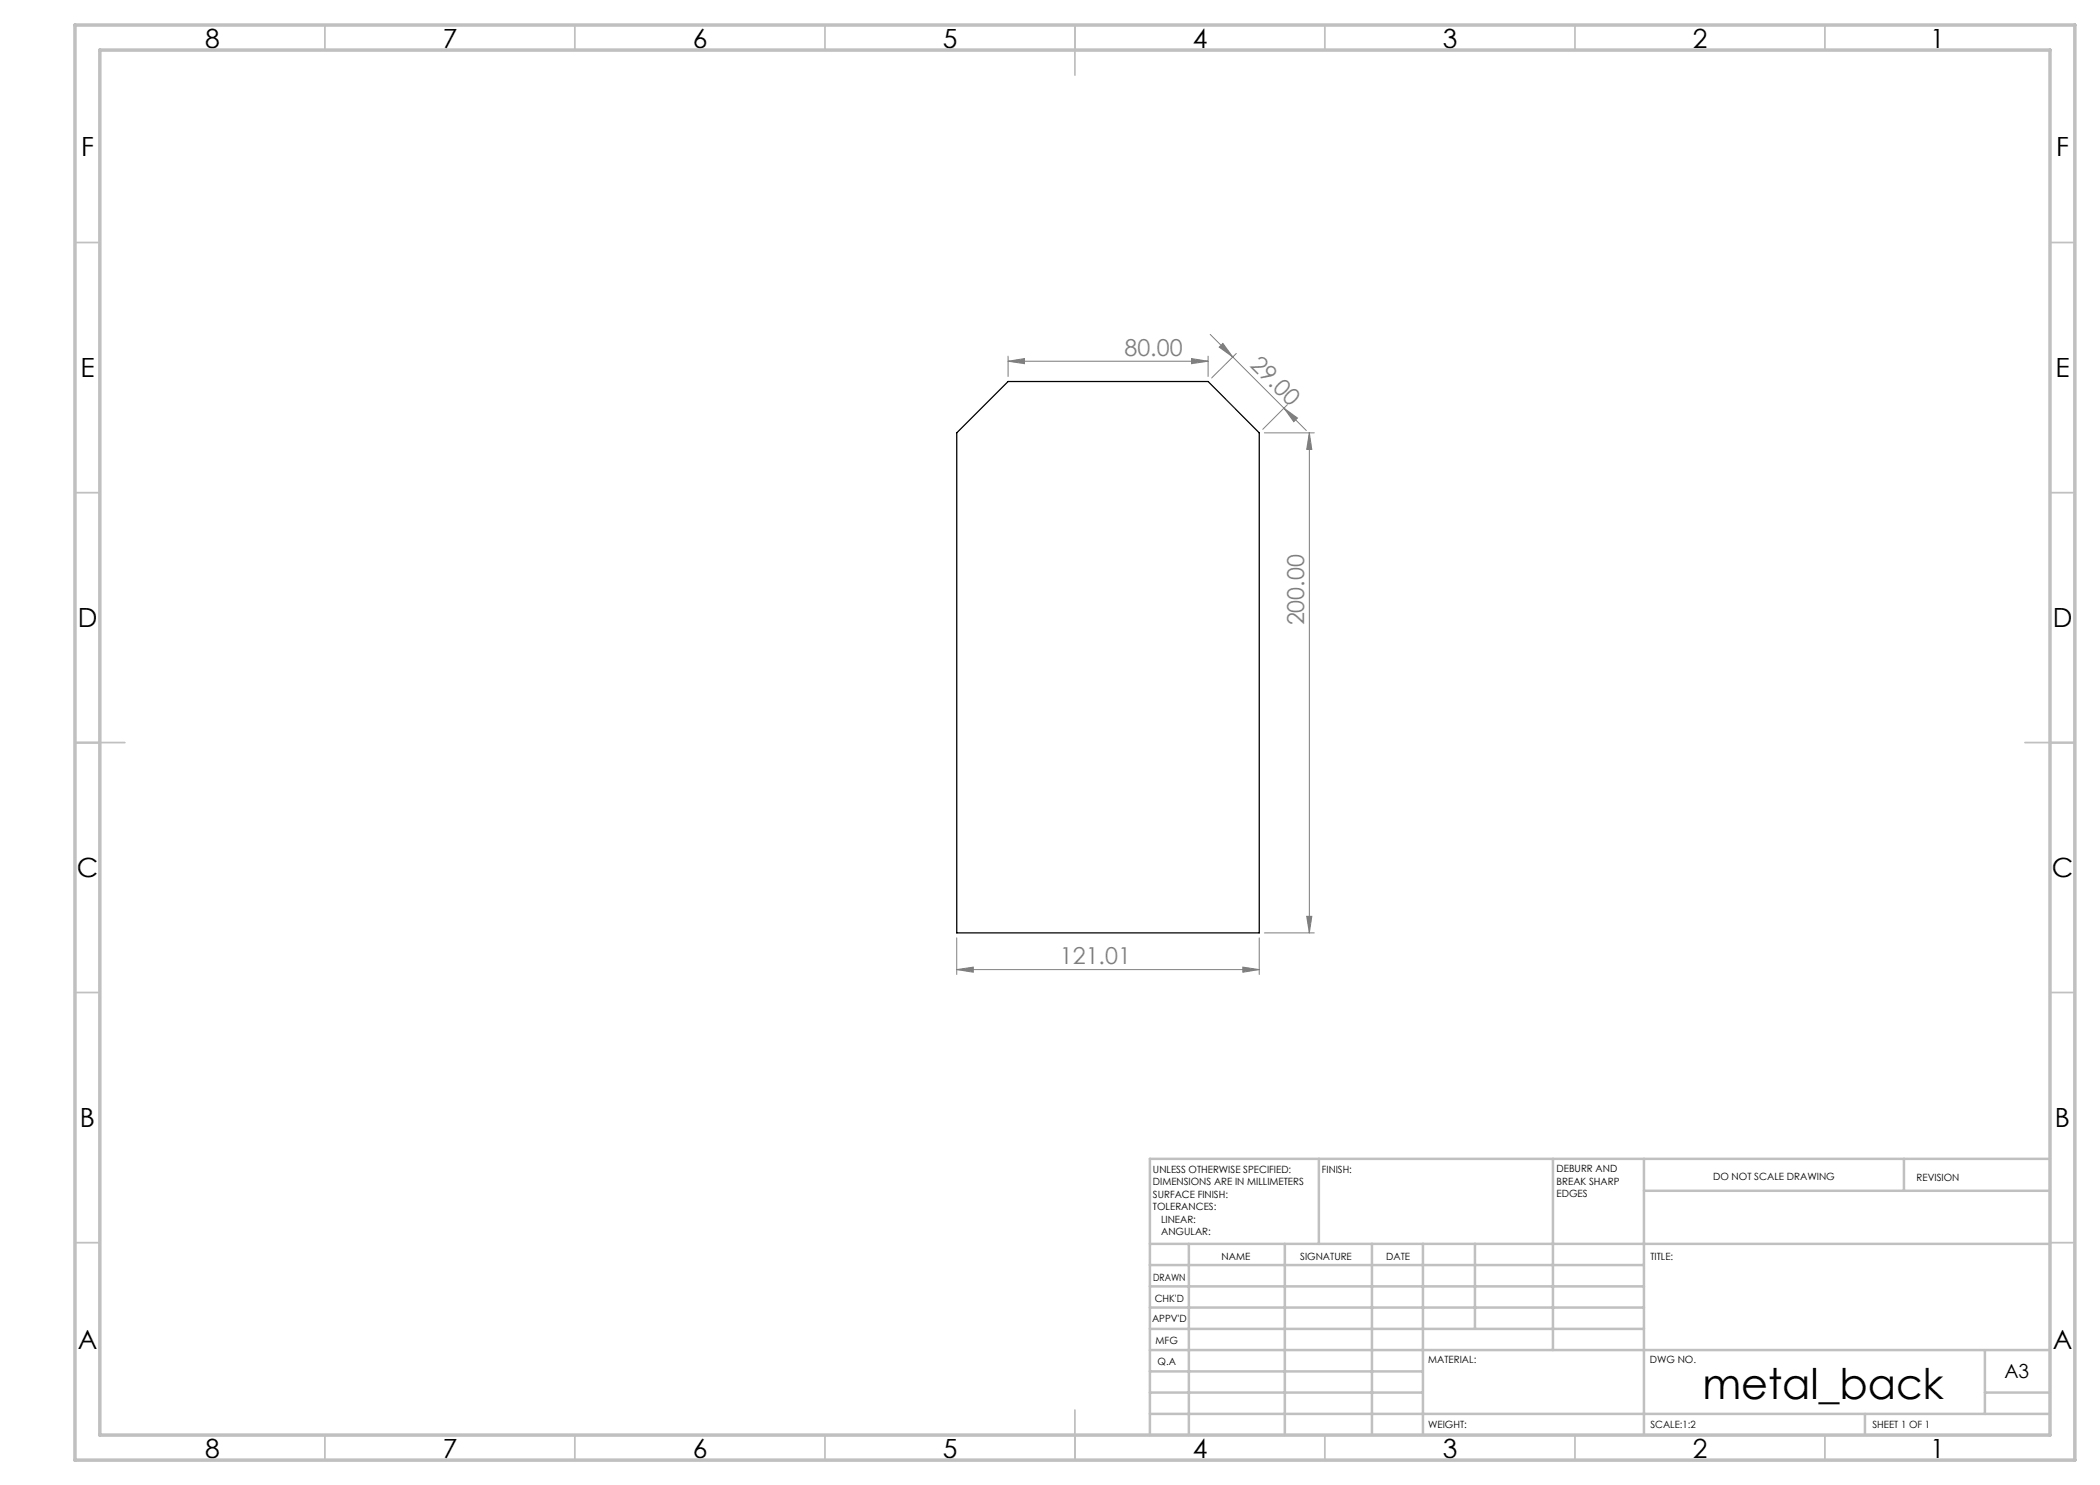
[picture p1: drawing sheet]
<svg xmlns="http://www.w3.org/2000/svg" width="420mm" height="297mm" viewBox="0 0 420 297" stroke-linecap="round" stroke-linejoin="round" font-family="sans-serif">
<g fill="none" stroke="#808080" stroke-width=".2">
<path d="M201.6 72.2l3.3-.5v1zM201.6 71.2v4.1M201.6 72.2h40M238.3 71.7l3.3 .5-3.3 .5zM241.6 71.2v4.1M242 66.9l14.8 14.7M243.8 69.4l.8-.7 2 2.7zM247.3 70.7l-5 4.9M252.9 86.6h10M256.8 81.6l2.7 2-.7 .7zM256.8 81.6l4.5 4.5M257.5 80.9l-4.9 5"/>
<path d="M261.9 86.6l.5 3.3h-1.1zM261.9 86.6v100M191.3 193.9l3.4-.5v1zM191.3 187.6v7.3M191.3 193.9h60.5M248.6 193.4l3.2 .5-3.2 .5zM251.8 187.6v7.3M252.9 186.6h10M261.3 183.3h1.1l-.5 3.3z"/>
</g>
<g fill="none" stroke="#c0c0c0" stroke-width=".35">
<path d="M65 5v5M115 5v5M165 5v5M215 5v10M265 5v5M315 5v5M365 5v5M15 48.5h5M410 48.5h5M15 98.5h5M410 98.5h5M15 148.5h10"/>
<path d="M405 148.5h10M15 198.5h5M410 198.5h5M15 248.5h5M410 248.5h5M65 287v5M115 287v5M165 287v5M215 282v10M265 287v5M315 287v5M365 287v5"/>
</g>
<g fill="none" stroke="#c0c0c0" stroke-width=".5">
<path d="M263.8 231.8v17M310.6 231.8v38.2M328.8 231.8v55.2M328.8 238.2h81.2M380.8 231.8v6.4M410 231.8h-180v55.2M230 248.8h180M230 257.3h98.8M230 253h98.8M237.8 248.8v38.2M257 248.8v38.2M274.4 248.8v38.2"/>
<path d="M284.6 248.8v38.2M295 248.8v17M230 265.8h98.8M230 261.5h98.8M230 278.5h54.6M230 274.3h54.6M230 270h180M397 278.5h13M397 270v12.8M230 282.8h180M373 282.8v4.2"/>
</g>
<path d="M15 5h400v287h-400zM20 10h390v277h-390z" fill="none" stroke="#c0c0c0" stroke-width=".7"/>
<g fill="#808080">
<path d="M256.8 81.6l2.7 2-.7 .7zM243.8 69.4l.8-.7 2 2.7z"/>
<path d="M238.3 71.7l3.3 .5-3.3 .5zM201.6 72.2l3.3-.5v1z"/>
<path d="M261.3 183.3h1.1l-.5 3.3zM261.9 86.6l.5 3.3h-1.1z"/>
<path d="M191.3 193.9l3.4-.5v1zM248.6 193.4l3.2 .5-3.2 .5z"/>
</g>
<path d="M201.6 76.3h40l10.2 10.3v100h-60.5v-100z" fill="none" stroke="#000" stroke-width=".25"/>
<text font-size="8.5" x="340.5" y="279.7">metal_back</text>
<g font-size="5.3">
<text x="41" y="9.5">8</text>
<text x="88.5" y="9.5">7</text>
<text x="138.5" y="9.5">6</text>
<text x="188.5" y="9.5">5</text>
<text x="238.5" y="9.5">4</text>
<text x="288.5" y="9.5">3</text>
<text x="338.5" y="9.5">2</text>
<text x="386" y="9.5">1</text>
<text x="16.2" y="31.3">F</text>
<text x="411.2" y="31.3">F</text>
<text x="16.1" y="75.5">E</text>
<text x="411.1" y="75.5">E</text>
<text x="15.5" y="125.5">D</text>
<text x="410.5" y="125.5">D</text>
<text x="15.4" y="175.5">C</text>
<text x="410.4" y="175.5">C</text>
<text x="16" y="225.5">B</text>
<text x="411" y="225.5">B</text>
<text x="15.5" y="269.8">A</text>
<text x="410.5" y="269.8">A</text>
<text x="41" y="291.5">8</text>
<text x="88.5" y="291.5">7</text>
<text x="138.5" y="291.5">6</text>
<text x="188.5" y="291.5">5</text>
<text x="238.5" y="291.5">4</text>
<text x="288.5" y="291.5">3</text>
<text x="338.5" y="291.5">2</text>
<text x="386" y="291.5">1</text>
</g>
<g font-size="4.7" fill="#808080">
<text x="224.9" y="71.2">80.00</text>
<text x="249.8" y="73.2" transform="rotate(45 249.8 73.2)">29.00</text>
<text x="260.9" y="125.1" transform="rotate(-90 260.9 125.1)">200.00</text>
<text x="212" y="192.9">121.01</text>
</g>
<text font-size="3.9" x="400.9" y="275.5">A3</text>
<g font-size="2">
<text x="230.6" y="234.6">UNLESS OTHERWISE SPECIFIED:</text>
<text x="230.6" y="237.1">DIMENSIONS ARE IN MILLIMETERS</text>
<text x="230.6" y="239.6">SURFACE FINISH:</text>
<text x="264.4" y="234.6">FINISH:</text>
<text x="311.3" y="234.5">DEBURR AND</text>
<text x="311.3" y="237">BREAK SHARP</text>
<text x="311.3" y="239.5">EDGES</text>
<text x="342.6" y="236">DO NOT SCALE DRAWING</text>
<text x="383.3" y="236.2">REVISION</text>
<text x="230.6" y="242.1">TOLERANCES:</text>
<text x="232.2" y="244.6">LINEAR:</text>
<text x="232.2" y="247.1">ANGULAR:</text>
<text x="244.3" y="252">NAME</text>
<text x="260" y="251.9">SIGNATURE</text>
<text x="277.2" y="251.9">DATE</text>
<text x="330.1" y="251.9">TITLE:</text>
<text x="230.6" y="256.1">DRAWN</text>
<text x="230.9" y="260.3">CHK'D</text>
<text x="230.4" y="264.4">APPV'D</text>
<text x="231.1" y="268.8">MFG</text>
<text x="231.5" y="273">Q.A</text>
<text x="285.6" y="272.5">MATERIAL:</text>
<text x="330" y="272.5">DWG NO.</text>
<text x="285.6" y="285.5">WEIGHT:</text>
<text x="330.1" y="285.6">SCALE:1:2</text>
<text x="374.5" y="285.6">SHEET 1 OF 1</text>
</g>
</svg>
